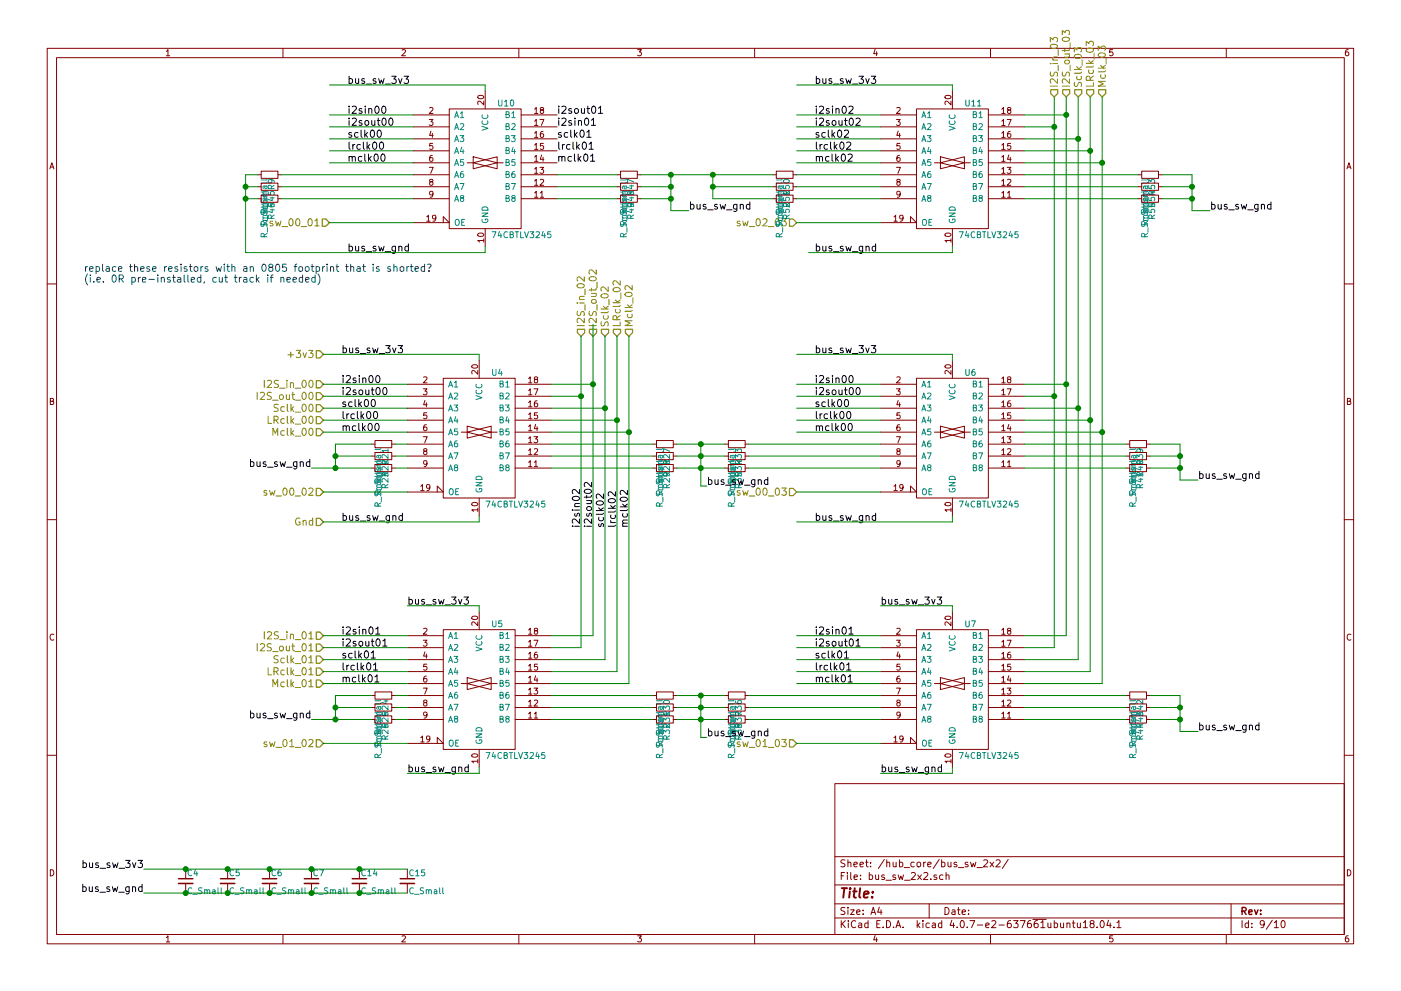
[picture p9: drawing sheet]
EESchema Schematic File Version 2
LIBS:power
LIBS:device
LIBS:switches
LIBS:relays
LIBS:motors
LIBS:transistors
LIBS:conn
LIBS:linear
LIBS:regul
LIBS:74xx
LIBS:cmos4000
LIBS:adc-dac
LIBS:memory
LIBS:xilinx
LIBS:microcontrollers
LIBS:dsp
LIBS:microchip
LIBS:analog_switches
LIBS:motorola
LIBS:texas
LIBS:intel
LIBS:audio
LIBS:interface
LIBS:digital-audio
LIBS:philips
LIBS:display
LIBS:cypress
LIBS:siliconi
LIBS:opto
LIBS:atmel
LIBS:contrib
LIBS:valves
LIBS:74cbtlv3245
LIBS:abb
LIBS:tca9546a
LIBS:flexibleaudiohub-cache
EELAYER 25 0
EELAYER END
$Descr A4 11693 8268
encoding utf-8
Sheet 9 10
Title ""
Date ""
Rev ""
Comp ""
Comment1 ""
Comment2 ""
Comment3 ""
Comment4 ""
$EndDescr
Text HLabel 2700 3200 0    60   Input ~ 0
I2S_in_00
Text HLabel 2700 3300 0    60   Input ~ 0
I2S_out_00
Text HLabel 2700 3400 0    60   Input ~ 0
Sclk_00
Text HLabel 2700 3500 0    60   Input ~ 0
LRclk_00
Text HLabel 2700 3600 0    60   Input ~ 0
Mclk_00
Text HLabel 2700 5300 0    60   Input ~ 0
I2S_in_01
Text HLabel 2700 5400 0    60   Input ~ 0
I2S_out_01
Text HLabel 2700 5500 0    60   Input ~ 0
Sclk_01
Text HLabel 2700 5600 0    60   Input ~ 0
LRclk_01
Text HLabel 2700 5700 0    60   Input ~ 0
Mclk_01
Text HLabel 4850 2800 1    60   Input ~ 0
I2S_in_02
Text HLabel 4950 2800 1    60   Input ~ 0
I2S_out_02
Text HLabel 5050 2800 1    60   Input ~ 0
Sclk_02
Text HLabel 5150 2800 1    60   Input ~ 0
LRclk_02
Text HLabel 5250 2800 1    60   Input ~ 0
Mclk_02
Text HLabel 8800 800  1    60   Input ~ 0
I2S_in_03
Text HLabel 8900 800  1    60   Input ~ 0
I2S_out_03
Text HLabel 9000 800  1    60   Input ~ 0
Sclk_03
Text HLabel 9100 800  1    60   Input ~ 0
LRclk_03
Text HLabel 9200 800  1    60   Input ~ 0
Mclk_03
$Comp
L 74CBTLV3245 U4
U 1 1
P 4000 3700
F 0 "U4" H 4100 4300 50  0000 L CNN
F 1 "74CBTLV3245" H 4050 3200 50  0000 L CNN
F 2 "Housings_SSOP:TSSOP-20_4.4x6.5mm_Pitch0.65mm" H 4000 3700 50  0001 C CNN
F 3 "" H 4000 3700 50  0001 C CNN
	1    4000 3700
	1    0    0    -1  
$EndComp
$Comp
L 74CBTLV3245 U5
U 1 1
P 4000 5800
F 0 "U5" H 4100 6400 50  0000 L CNN
F 1 "74CBTLV3245" H 4050 5300 50  0000 L CNN
F 2 "Housings_SSOP:TSSOP-20_4.4x6.5mm_Pitch0.65mm" H 4000 5800 50  0001 C CNN
F 3 "" H 4000 5800 50  0001 C CNN
	1    4000 5800
	1    0    0    -1  
$EndComp
Text Label 2850 3600 0    60   ~ 0
mclk00
Text Label 2850 3500 0    60   ~ 0
lrclk00
Text Label 2850 3200 0    60   ~ 0
i2sin00
Text Label 2850 3300 0    60   ~ 0
i2sout00
Text Label 2850 5700 0    60   ~ 0
mclk01
Text Label 2850 5500 0    60   ~ 0
sclk01
Text Label 2850 5600 0    60   ~ 0
lrclk01
Text Label 2850 5300 0    60   ~ 0
i2sin01
Text Label 2850 5400 0    60   ~ 0
i2sout01
Text HLabel 2700 2950 0    60   Input ~ 0
+3v3
Text HLabel 2700 4350 0    60   Input ~ 0
Gnd
Text Label 2850 2950 0    60   ~ 0
bus_sw_3v3
Text Label 2850 4350 0    60   ~ 0
bus_sw_gnd
Text Label 3400 6450 0    60   ~ 0
bus_sw_gnd
Text Label 3400 5050 0    60   ~ 0
bus_sw_3v3
$Comp
L C_Small C4
U 1 1
P 1550 7350
F 0 "C4" H 1560 7420 50  0000 L CNN
F 1 "C_Small" H 1560 7270 50  0000 L CNN
F 2 "Capacitors_SMD:C_0805_HandSoldering" H 1550 7350 50  0001 C CNN
F 3 "" H 1550 7350 50  0001 C CNN
	1    1550 7350
	1    0    0    -1  
$EndComp
$Comp
L C_Small C5
U 1 1
P 1900 7350
F 0 "C5" H 1910 7420 50  0000 L CNN
F 1 "C_Small" H 1910 7270 50  0000 L CNN
F 2 "Capacitors_SMD:C_0805_HandSoldering" H 1900 7350 50  0001 C CNN
F 3 "" H 1900 7350 50  0001 C CNN
	1    1900 7350
	1    0    0    -1  
$EndComp
$Comp
L C_Small C6
U 1 1
P 2250 7350
F 0 "C6" H 2260 7420 50  0000 L CNN
F 1 "C_Small" H 2260 7270 50  0000 L CNN
F 2 "Capacitors_SMD:C_0805_HandSoldering" H 2250 7350 50  0001 C CNN
F 3 "" H 2250 7350 50  0001 C CNN
	1    2250 7350
	1    0    0    -1  
$EndComp
$Comp
L C_Small C7
U 1 1
P 2600 7350
F 0 "C7" H 2610 7420 50  0000 L CNN
F 1 "C_Small" H 2610 7270 50  0000 L CNN
F 2 "Capacitors_SMD:C_0805_HandSoldering" H 2600 7350 50  0001 C CNN
F 3 "" H 2600 7350 50  0001 C CNN
	1    2600 7350
	1    0    0    -1  
$EndComp
Text Label 1200 7250 2    60   ~ 0
bus_sw_3v3
Text Label 1200 7450 2    60   ~ 0
bus_sw_gnd
$Comp
L 74CBTLV3245 U6
U 1 1
P 7950 3700
F 0 "U6" H 8050 4300 50  0000 L CNN
F 1 "74CBTLV3245" H 8000 3200 50  0000 L CNN
F 2 "Housings_SSOP:TSSOP-20_4.4x6.5mm_Pitch0.65mm" H 7950 3700 50  0001 C CNN
F 3 "" H 7950 3700 50  0001 C CNN
	1    7950 3700
	1    0    0    -1  
$EndComp
$Comp
L 74CBTLV3245 U7
U 1 1
P 7950 5800
F 0 "U7" H 8050 6400 50  0000 L CNN
F 1 "74CBTLV3245" H 8000 5300 50  0000 L CNN
F 2 "Housings_SSOP:TSSOP-20_4.4x6.5mm_Pitch0.65mm" H 7950 5800 50  0001 C CNN
F 3 "" H 7950 5800 50  0001 C CNN
	1    7950 5800
	1    0    0    -1  
$EndComp
Text Label 6800 3600 0    60   ~ 0
mclk00
Text Label 6800 3400 0    60   ~ 0
sclk00
Text Label 6800 3500 0    60   ~ 0
lrclk00
Text Label 6800 3200 0    60   ~ 0
i2sin00
Text Label 6800 3300 0    60   ~ 0
i2sout00
Text Label 6800 5700 0    60   ~ 0
mclk01
Text Label 6800 5500 0    60   ~ 0
sclk01
Text Label 6800 5600 0    60   ~ 0
lrclk01
Text Label 6800 5300 0    60   ~ 0
i2sin01
Text Label 6800 5400 0    60   ~ 0
i2sout01
Text Label 6800 2950 0    60   ~ 0
bus_sw_3v3
Text Label 6800 4350 0    60   ~ 0
bus_sw_gnd
Text Label 7350 6450 0    60   ~ 0
bus_sw_gnd
Text Label 7350 5050 0    60   ~ 0
bus_sw_3v3
Text HLabel 2700 4100 0    60   Input ~ 0
sw_00_02
Text HLabel 2700 6200 0    60   Input ~ 0
sw_01_02
Text HLabel 6650 4100 0    60   Input ~ 0
sw_00_03
Text HLabel 6650 6200 0    60   Input ~ 0
sw_01_03
$Comp
L R_Small R21
U 1 1
P 3200 3700
F 0 "R21" H 3230 3720 50  0000 L CNN
F 1 "R_Small" H 3230 3660 50  0000 L CNN
F 2 "Resistors_SMD:R_0805_HandSoldering" H 3200 3700 50  0001 C CNN
F 3 "" H 3200 3700 50  0001 C CNN
	1    3200 3700
	0    1    1    0   
$EndComp
$Comp
L R_Small R22
U 1 1
P 3200 3800
F 0 "R22" H 3230 3820 50  0000 L CNN
F 1 "R_Small" H 3230 3760 50  0000 L CNN
F 2 "Resistors_SMD:R_0805_HandSoldering" H 3200 3800 50  0001 C CNN
F 3 "" H 3200 3800 50  0001 C CNN
	1    3200 3800
	0    1    1    0   
$EndComp
$Comp
L R_Small R23
U 1 1
P 3200 3900
F 0 "R23" H 3230 3920 50  0000 L CNN
F 1 "R_Small" H 3230 3860 50  0000 L CNN
F 2 "Resistors_SMD:R_0805_HandSoldering" H 3200 3900 50  0001 C CNN
F 3 "" H 3200 3900 50  0001 C CNN
	1    3200 3900
	0    1    1    0   
$EndComp
$Comp
L R_Small R27
U 1 1
P 5550 3700
F 0 "R27" H 5580 3720 50  0000 L CNN
F 1 "R_Small" H 5580 3660 50  0000 L CNN
F 2 "Resistors_SMD:R_0805_HandSoldering" H 5550 3700 50  0001 C CNN
F 3 "" H 5550 3700 50  0001 C CNN
	1    5550 3700
	0    1    1    0   
$EndComp
$Comp
L R_Small R28
U 1 1
P 5550 3800
F 0 "R28" H 5580 3820 50  0000 L CNN
F 1 "R_Small" H 5580 3760 50  0000 L CNN
F 2 "Resistors_SMD:R_0805_HandSoldering" H 5550 3800 50  0001 C CNN
F 3 "" H 5550 3800 50  0001 C CNN
	1    5550 3800
	0    1    1    0   
$EndComp
$Comp
L R_Small R29
U 1 1
P 5550 3900
F 0 "R29" H 5580 3920 50  0000 L CNN
F 1 "R_Small" H 5580 3860 50  0000 L CNN
F 2 "Resistors_SMD:R_0805_HandSoldering" H 5550 3900 50  0001 C CNN
F 3 "" H 5550 3900 50  0001 C CNN
	1    5550 3900
	0    1    1    0   
$EndComp
$Comp
L R_Small R33
U 1 1
P 6150 3700
F 0 "R33" H 6180 3720 50  0000 L CNN
F 1 "R_Small" H 6180 3660 50  0000 L CNN
F 2 "Resistors_SMD:R_0805_HandSoldering" H 6150 3700 50  0001 C CNN
F 3 "" H 6150 3700 50  0001 C CNN
	1    6150 3700
	0    1    1    0   
$EndComp
$Comp
L R_Small R34
U 1 1
P 6150 3800
F 0 "R34" H 6180 3820 50  0000 L CNN
F 1 "R_Small" H 6180 3760 50  0000 L CNN
F 2 "Resistors_SMD:R_0805_HandSoldering" H 6150 3800 50  0001 C CNN
F 3 "" H 6150 3800 50  0001 C CNN
	1    6150 3800
	0    1    1    0   
$EndComp
$Comp
L R_Small R35
U 1 1
P 6150 3900
F 0 "R35" H 6180 3920 50  0000 L CNN
F 1 "R_Small" H 6180 3860 50  0000 L CNN
F 2 "Resistors_SMD:R_0805_HandSoldering" H 6150 3900 50  0001 C CNN
F 3 "" H 6150 3900 50  0001 C CNN
	1    6150 3900
	0    1    1    0   
$EndComp
Text Label 5900 4050 0    60   ~ 0
bus_sw_gnd
$Comp
L R_Small R30
U 1 1
P 5550 5800
F 0 "R30" H 5580 5820 50  0000 L CNN
F 1 "R_Small" H 5580 5760 50  0000 L CNN
F 2 "Resistors_SMD:R_0805_HandSoldering" H 5550 5800 50  0001 C CNN
F 3 "" H 5550 5800 50  0001 C CNN
	1    5550 5800
	0    1    1    0   
$EndComp
$Comp
L R_Small R31
U 1 1
P 5550 5900
F 0 "R31" H 5580 5920 50  0000 L CNN
F 1 "R_Small" H 5580 5860 50  0000 L CNN
F 2 "Resistors_SMD:R_0805_HandSoldering" H 5550 5900 50  0001 C CNN
F 3 "" H 5550 5900 50  0001 C CNN
	1    5550 5900
	0    1    1    0   
$EndComp
$Comp
L R_Small R32
U 1 1
P 5550 6000
F 0 "R32" H 5580 6020 50  0000 L CNN
F 1 "R_Small" H 5580 5960 50  0000 L CNN
F 2 "Resistors_SMD:R_0805_HandSoldering" H 5550 6000 50  0001 C CNN
F 3 "" H 5550 6000 50  0001 C CNN
	1    5550 6000
	0    1    1    0   
$EndComp
$Comp
L R_Small R36
U 1 1
P 6150 5800
F 0 "R36" H 6180 5820 50  0000 L CNN
F 1 "R_Small" H 6180 5760 50  0000 L CNN
F 2 "Resistors_SMD:R_0805_HandSoldering" H 6150 5800 50  0001 C CNN
F 3 "" H 6150 5800 50  0001 C CNN
	1    6150 5800
	0    1    1    0   
$EndComp
$Comp
L R_Small R37
U 1 1
P 6150 5900
F 0 "R37" H 6180 5920 50  0000 L CNN
F 1 "R_Small" H 6180 5860 50  0000 L CNN
F 2 "Resistors_SMD:R_0805_HandSoldering" H 6150 5900 50  0001 C CNN
F 3 "" H 6150 5900 50  0001 C CNN
	1    6150 5900
	0    1    1    0   
$EndComp
$Comp
L R_Small R38
U 1 1
P 6150 6000
F 0 "R38" H 6180 6020 50  0000 L CNN
F 1 "R_Small" H 6180 5960 50  0000 L CNN
F 2 "Resistors_SMD:R_0805_HandSoldering" H 6150 6000 50  0001 C CNN
F 3 "" H 6150 6000 50  0001 C CNN
	1    6150 6000
	0    1    1    0   
$EndComp
Text Label 5900 6150 0    60   ~ 0
bus_sw_gnd
$Comp
L R_Small R42
U 1 1
P 9500 5800
F 0 "R42" H 9530 5820 50  0000 L CNN
F 1 "R_Small" H 9530 5760 50  0000 L CNN
F 2 "Resistors_SMD:R_0805_HandSoldering" H 9500 5800 50  0001 C CNN
F 3 "" H 9500 5800 50  0001 C CNN
	1    9500 5800
	0    1    1    0   
$EndComp
$Comp
L R_Small R43
U 1 1
P 9500 5900
F 0 "R43" H 9530 5920 50  0000 L CNN
F 1 "R_Small" H 9530 5860 50  0000 L CNN
F 2 "Resistors_SMD:R_0805_HandSoldering" H 9500 5900 50  0001 C CNN
F 3 "" H 9500 5900 50  0001 C CNN
	1    9500 5900
	0    1    1    0   
$EndComp
$Comp
L R_Small R44
U 1 1
P 9500 6000
F 0 "R44" H 9530 6020 50  0000 L CNN
F 1 "R_Small" H 9530 5960 50  0000 L CNN
F 2 "Resistors_SMD:R_0805_HandSoldering" H 9500 6000 50  0001 C CNN
F 3 "" H 9500 6000 50  0001 C CNN
	1    9500 6000
	0    1    1    0   
$EndComp
$Comp
L R_Small R39
U 1 1
P 9500 3700
F 0 "R39" H 9530 3720 50  0000 L CNN
F 1 "R_Small" H 9530 3660 50  0000 L CNN
F 2 "Resistors_SMD:R_0805_HandSoldering" H 9500 3700 50  0001 C CNN
F 3 "" H 9500 3700 50  0001 C CNN
	1    9500 3700
	0    1    1    0   
$EndComp
$Comp
L R_Small R40
U 1 1
P 9500 3800
F 0 "R40" H 9530 3820 50  0000 L CNN
F 1 "R_Small" H 9530 3760 50  0000 L CNN
F 2 "Resistors_SMD:R_0805_HandSoldering" H 9500 3800 50  0001 C CNN
F 3 "" H 9500 3800 50  0001 C CNN
	1    9500 3800
	0    1    1    0   
$EndComp
$Comp
L R_Small R41
U 1 1
P 9500 3900
F 0 "R41" H 9530 3920 50  0000 L CNN
F 1 "R_Small" H 9530 3860 50  0000 L CNN
F 2 "Resistors_SMD:R_0805_HandSoldering" H 9500 3900 50  0001 C CNN
F 3 "" H 9500 3900 50  0001 C CNN
	1    9500 3900
	0    1    1    0   
$EndComp
Text Label 10000 4000 0    60   ~ 0
bus_sw_gnd
Text Label 10000 6100 0    60   ~ 0
bus_sw_gnd
Text Label 2600 3900 2    60   ~ 0
bus_sw_gnd
$Comp
L R_Small R24
U 1 1
P 3200 5800
F 0 "R24" H 3230 5820 50  0000 L CNN
F 1 "R_Small" H 3230 5760 50  0000 L CNN
F 2 "Resistors_SMD:R_0805_HandSoldering" H 3200 5800 50  0001 C CNN
F 3 "" H 3200 5800 50  0001 C CNN
	1    3200 5800
	0    1    1    0   
$EndComp
$Comp
L R_Small R25
U 1 1
P 3200 5900
F 0 "R25" H 3230 5920 50  0000 L CNN
F 1 "R_Small" H 3230 5860 50  0000 L CNN
F 2 "Resistors_SMD:R_0805_HandSoldering" H 3200 5900 50  0001 C CNN
F 3 "" H 3200 5900 50  0001 C CNN
	1    3200 5900
	0    1    1    0   
$EndComp
$Comp
L R_Small R26
U 1 1
P 3200 6000
F 0 "R26" H 3230 6020 50  0000 L CNN
F 1 "R_Small" H 3230 5960 50  0000 L CNN
F 2 "Resistors_SMD:R_0805_HandSoldering" H 3200 6000 50  0001 C CNN
F 3 "" H 3200 6000 50  0001 C CNN
	1    3200 6000
	0    1    1    0   
$EndComp
Text Label 2600 6000 2    60   ~ 0
bus_sw_gnd
$Comp
L 74CBTLV3245 U10
U 1 1
P 4050 1450
F 0 "U10" H 4150 2050 50  0000 L CNN
F 1 "74CBTLV3245" H 4100 950 50  0000 L CNN
F 2 "Housings_SSOP:TSSOP-20_4.4x6.5mm_Pitch0.65mm" H 4050 1450 50  0001 C CNN
F 3 "" H 4050 1450 50  0001 C CNN
	1    4050 1450
	1    0    0    -1  
$EndComp
Text Label 2900 1350 0    60   ~ 0
mclk00
Text Label 2900 1150 0    60   ~ 0
sclk00
Text Label 2900 1250 0    60   ~ 0
lrclk00
Text Label 2900 950  0    60   ~ 0
i2sin00
Text Label 2900 1050 0    60   ~ 0
i2sout00
Text Label 2900 700  0    60   ~ 0
bus_sw_3v3
Text Label 2900 2100 0    60   ~ 0
bus_sw_gnd
Text HLabel 2750 1850 0    60   Input ~ 0
sw_00_01
$Comp
L R_Small R9
U 1 1
P 2250 1450
F 0 "R9" H 2280 1470 50  0000 L CNN
F 1 "R_Small" H 2280 1410 50  0000 L CNN
F 2 "Resistors_SMD:R_0805_HandSoldering" H 2250 1450 50  0001 C CNN
F 3 "" H 2250 1450 50  0001 C CNN
	1    2250 1450
	0    1    1    0   
$EndComp
$Comp
L R_Small R45
U 1 1
P 2250 1550
F 0 "R45" H 2280 1570 50  0000 L CNN
F 1 "R_Small" H 2280 1510 50  0000 L CNN
F 2 "Resistors_SMD:R_0805_HandSoldering" H 2250 1550 50  0001 C CNN
F 3 "" H 2250 1550 50  0001 C CNN
	1    2250 1550
	0    1    1    0   
$EndComp
$Comp
L R_Small R46
U 1 1
P 2250 1650
F 0 "R46" H 2280 1670 50  0000 L CNN
F 1 "R_Small" H 2280 1610 50  0000 L CNN
F 2 "Resistors_SMD:R_0805_HandSoldering" H 2250 1650 50  0001 C CNN
F 3 "" H 2250 1650 50  0001 C CNN
	1    2250 1650
	0    1    1    0   
$EndComp
Text Label 4650 1350 0    60   ~ 0
mclk01
Text Label 4650 1150 0    60   ~ 0
sclk01
Text Label 4650 1250 0    60   ~ 0
lrclk01
Text Label 4650 950  0    60   ~ 0
i2sout01
Text Label 4650 1050 0    60   ~ 0
i2sin01
$Comp
L R_Small R47
U 1 1
P 5250 1450
F 0 "R47" H 5280 1470 50  0000 L CNN
F 1 "R_Small" H 5280 1410 50  0000 L CNN
F 2 "Resistors_SMD:R_0805_HandSoldering" H 5250 1450 50  0001 C CNN
F 3 "" H 5250 1450 50  0001 C CNN
	1    5250 1450
	0    1    1    0   
$EndComp
$Comp
L R_Small R48
U 1 1
P 5250 1550
F 0 "R48" H 5280 1570 50  0000 L CNN
F 1 "R_Small" H 5280 1510 50  0000 L CNN
F 2 "Resistors_SMD:R_0805_HandSoldering" H 5250 1550 50  0001 C CNN
F 3 "" H 5250 1550 50  0001 C CNN
	1    5250 1550
	0    1    1    0   
$EndComp
$Comp
L R_Small R49
U 1 1
P 5250 1650
F 0 "R49" H 5280 1670 50  0000 L CNN
F 1 "R_Small" H 5280 1610 50  0000 L CNN
F 2 "Resistors_SMD:R_0805_HandSoldering" H 5250 1650 50  0001 C CNN
F 3 "" H 5250 1650 50  0001 C CNN
	1    5250 1650
	0    1    1    0   
$EndComp
Text Label 5750 1750 0    60   ~ 0
bus_sw_gnd
$Comp
L C_Small C14
U 1 1
P 3000 7350
F 0 "C14" H 3010 7420 50  0000 L CNN
F 1 "C_Small" H 3010 7270 50  0000 L CNN
F 2 "Capacitors_SMD:C_0805_HandSoldering" H 3000 7350 50  0001 C CNN
F 3 "" H 3000 7350 50  0001 C CNN
	1    3000 7350
	1    0    0    -1  
$EndComp
$Comp
L 74CBTLV3245 U11
U 1 1
P 7950 1450
F 0 "U11" H 8050 2050 50  0000 L CNN
F 1 "74CBTLV3245" H 8000 950 50  0000 L CNN
F 2 "Housings_SSOP:TSSOP-20_4.4x6.5mm_Pitch0.65mm" H 7950 1450 50  0001 C CNN
F 3 "" H 7950 1450 50  0001 C CNN
	1    7950 1450
	1    0    0    -1  
$EndComp
Text Label 6800 1350 0    60   ~ 0
mclk02
Text Label 6800 1150 0    60   ~ 0
sclk02
Text Label 6800 1250 0    60   ~ 0
lrclk02
Text Label 6800 950  0    60   ~ 0
i2sin02
Text Label 6800 1050 0    60   ~ 0
i2sout02
Text Label 6800 700  0    60   ~ 0
bus_sw_3v3
Text Label 6800 2100 0    60   ~ 0
bus_sw_gnd
Text HLabel 6650 1850 0    60   Input ~ 0
sw_02_03
$Comp
L R_Small R50
U 1 1
P 6550 1450
F 0 "R50" H 6580 1470 50  0000 L CNN
F 1 "R_Small" H 6580 1410 50  0000 L CNN
F 2 "Resistors_SMD:R_0805_HandSoldering" H 6550 1450 50  0001 C CNN
F 3 "" H 6550 1450 50  0001 C CNN
	1    6550 1450
	0    1    1    0   
$EndComp
$Comp
L R_Small R51
U 1 1
P 6550 1550
F 0 "R51" H 6580 1570 50  0000 L CNN
F 1 "R_Small" H 6580 1510 50  0000 L CNN
F 2 "Resistors_SMD:R_0805_HandSoldering" H 6550 1550 50  0001 C CNN
F 3 "" H 6550 1550 50  0001 C CNN
	1    6550 1550
	0    1    1    0   
$EndComp
$Comp
L R_Small R52
U 1 1
P 6550 1650
F 0 "R52" H 6580 1670 50  0000 L CNN
F 1 "R_Small" H 6580 1610 50  0000 L CNN
F 2 "Resistors_SMD:R_0805_HandSoldering" H 6550 1650 50  0001 C CNN
F 3 "" H 6550 1650 50  0001 C CNN
	1    6550 1650
	0    1    1    0   
$EndComp
$Comp
L R_Small R53
U 1 1
P 9600 1450
F 0 "R53" H 9630 1470 50  0000 L CNN
F 1 "R_Small" H 9630 1410 50  0000 L CNN
F 2 "Resistors_SMD:R_0805_HandSoldering" H 9600 1450 50  0001 C CNN
F 3 "" H 9600 1450 50  0001 C CNN
	1    9600 1450
	0    1    1    0   
$EndComp
$Comp
L R_Small R54
U 1 1
P 9600 1550
F 0 "R54" H 9630 1570 50  0000 L CNN
F 1 "R_Small" H 9630 1510 50  0000 L CNN
F 2 "Resistors_SMD:R_0805_HandSoldering" H 9600 1550 50  0001 C CNN
F 3 "" H 9600 1550 50  0001 C CNN
	1    9600 1550
	0    1    1    0   
$EndComp
$Comp
L R_Small R55
U 1 1
P 9600 1650
F 0 "R55" H 9630 1670 50  0000 L CNN
F 1 "R_Small" H 9630 1610 50  0000 L CNN
F 2 "Resistors_SMD:R_0805_HandSoldering" H 9600 1650 50  0001 C CNN
F 3 "" H 9600 1650 50  0001 C CNN
	1    9600 1650
	0    1    1    0   
$EndComp
Text Label 10100 1750 0    60   ~ 0
bus_sw_gnd
$Comp
L C_Small C15
U 1 1
P 3400 7350
F 0 "C15" H 3410 7420 50  0000 L CNN
F 1 "C_Small" H 3410 7270 50  0000 L CNN
F 2 "Capacitors_SMD:C_0805_HandSoldering" H 3400 7350 50  0001 C CNN
F 3 "" H 3400 7350 50  0001 C CNN
	1    3400 7350
	1    0    0    -1  
$EndComp
Text Label 2850 3400 0    60   ~ 0
sclk00
Wire Wire Line
	2700 3600 3400 3600
Wire Wire Line
	2700 3400 3400 3400
Wire Wire Line
	2700 3500 3400 3500
Wire Wire Line
	2700 3200 3400 3200
Wire Wire Line
	2700 3300 3400 3300
Wire Wire Line
	2700 5700 3400 5700
Wire Wire Line
	3400 5500 2700 5500
Wire Wire Line
	2700 5600 3400 5600
Wire Wire Line
	3400 5300 2700 5300
Wire Wire Line
	2700 5400 3400 5400
Wire Wire Line
	4850 2800 4850 5400
Wire Wire Line
	4950 2700 4950 5300
Wire Wire Line
	5050 2800 5050 5500
Wire Wire Line
	5050 3400 4600 3400
Wire Wire Line
	5050 5500 4600 5500
Connection ~ 5050 3400
Wire Wire Line
	2700 2950 4000 2950
Wire Wire Line
	4000 2950 4000 3000
Wire Wire Line
	2700 4350 4000 4350
Wire Wire Line
	4000 4350 4000 4300
Wire Wire Line
	4000 5100 4000 5050
Wire Wire Line
	4000 5050 3400 5050
Wire Wire Line
	4000 6400 4000 6450
Wire Wire Line
	4000 6450 3400 6450
Wire Wire Line
	1200 7250 3400 7250
Connection ~ 2250 7250
Connection ~ 1900 7250
Connection ~ 1550 7250
Wire Wire Line
	1200 7450 3400 7450
Connection ~ 2250 7450
Connection ~ 1900 7450
Connection ~ 1550 7450
Wire Wire Line
	6650 3600 7350 3600
Wire Wire Line
	6650 3400 7350 3400
Wire Wire Line
	6650 3500 7350 3500
Wire Wire Line
	6650 3200 7350 3200
Wire Wire Line
	6650 3300 7350 3300
Wire Wire Line
	6650 5700 7350 5700
Wire Wire Line
	7350 5500 6650 5500
Wire Wire Line
	6650 5600 7350 5600
Wire Wire Line
	7350 5300 6650 5300
Wire Wire Line
	6650 5400 7350 5400
Wire Wire Line
	8800 800  8800 5400
Wire Wire Line
	8900 800  8900 5300
Wire Wire Line
	9000 800  9000 5500
Wire Wire Line
	9000 3400 8550 3400
Wire Wire Line
	9100 800  9100 5600
Wire Wire Line
	9000 5500 8550 5500
Connection ~ 9000 3400
Wire Wire Line
	6650 2950 7950 2950
Wire Wire Line
	7950 2950 7950 3000
Wire Wire Line
	6650 4350 7950 4350
Wire Wire Line
	7950 4350 7950 4300
Wire Wire Line
	7950 5100 7950 5050
Wire Wire Line
	7950 5050 7350 5050
Wire Wire Line
	7950 6400 7950 6450
Wire Wire Line
	7950 6450 7350 6450
Wire Wire Line
	3400 4100 2700 4100
Wire Wire Line
	3400 6200 2700 6200
Wire Wire Line
	7350 4100 6650 4100
Wire Wire Line
	6650 6200 7350 6200
Wire Wire Line
	3400 3700 3300 3700
Wire Wire Line
	3400 3800 3300 3800
Wire Wire Line
	3400 3900 3300 3900
Wire Wire Line
	3100 3700 2800 3700
Wire Wire Line
	3100 3800 2800 3800
Wire Wire Line
	2600 3900 3100 3900
Wire Wire Line
	4600 3700 5450 3700
Wire Wire Line
	5450 3800 4600 3800
Wire Wire Line
	4600 3900 5450 3900
Wire Wire Line
	6250 3700 7350 3700
Wire Wire Line
	7350 3800 6250 3800
Wire Wire Line
	6250 3900 7350 3900
Wire Wire Line
	5650 3700 6050 3700
Wire Wire Line
	5650 3800 6050 3800
Wire Wire Line
	5650 3900 6050 3900
Wire Wire Line
	5850 3700 5850 4050
Connection ~ 5850 3800
Connection ~ 5850 3700
Connection ~ 5850 3900
Wire Wire Line
	5850 4050 5900 4050
Wire Wire Line
	4600 5800 5450 5800
Wire Wire Line
	5450 5900 4600 5900
Wire Wire Line
	4600 6000 5450 6000
Wire Wire Line
	6250 5800 7350 5800
Wire Wire Line
	7350 5900 6250 5900
Wire Wire Line
	6250 6000 7350 6000
Wire Wire Line
	5650 5800 6050 5800
Wire Wire Line
	5650 5900 6050 5900
Wire Wire Line
	5650 6000 6050 6000
Wire Wire Line
	5850 5800 5850 6150
Connection ~ 5850 5900
Connection ~ 5850 5800
Connection ~ 5850 6000
Wire Wire Line
	5850 6150 5900 6150
Wire Wire Line
	8550 5800 9400 5800
Wire Wire Line
	9400 5900 8550 5900
Wire Wire Line
	8550 6000 9400 6000
Wire Wire Line
	8550 3700 9400 3700
Wire Wire Line
	9400 3800 8550 3800
Wire Wire Line
	8550 3900 9400 3900
Wire Wire Line
	9600 3700 9850 3700
Wire Wire Line
	9850 3700 9850 4000
Wire Wire Line
	9850 3800 9600 3800
Wire Wire Line
	9850 3900 9600 3900
Connection ~ 9850 3800
Wire Wire Line
	9850 4000 10000 4000
Connection ~ 9850 3900
Wire Wire Line
	9850 5800 9600 5800
Wire Wire Line
	9600 5900 9850 5900
Wire Wire Line
	9850 5800 9850 6100
Wire Wire Line
	9850 6000 9600 6000
Connection ~ 9850 5900
Wire Wire Line
	9850 6100 10000 6100
Connection ~ 9850 6000
Wire Wire Line
	2800 3700 2800 3900
Connection ~ 2800 3800
Connection ~ 2800 3900
Wire Wire Line
	3100 5800 2800 5800
Wire Wire Line
	3100 5900 2800 5900
Wire Wire Line
	2600 6000 3100 6000
Wire Wire Line
	2800 5800 2800 6000
Connection ~ 2800 5900
Connection ~ 2800 6000
Wire Wire Line
	3400 6000 3300 6000
Wire Wire Line
	3300 5900 3400 5900
Wire Wire Line
	3400 5800 3300 5800
Wire Wire Line
	2750 1350 3450 1350
Wire Wire Line
	2750 1150 3450 1150
Wire Wire Line
	2750 1250 3450 1250
Wire Wire Line
	2750 950  3450 950 
Wire Wire Line
	2750 1050 3450 1050
Wire Wire Line
	2750 700  4050 700 
Wire Wire Line
	4050 700  4050 750 
Wire Wire Line
	2050 2100 4050 2100
Wire Wire Line
	4050 2100 4050 2050
Wire Wire Line
	3450 1850 2750 1850
Wire Wire Line
	2350 1450 3450 1450
Wire Wire Line
	3450 1550 2350 1550
Wire Wire Line
	2350 1650 3450 1650
Wire Wire Line
	2050 1450 2050 2100
Wire Wire Line
	2050 1650 2150 1650
Wire Wire Line
	2150 1450 2050 1450
Connection ~ 2050 1650
Wire Wire Line
	2150 1550 2050 1550
Connection ~ 2050 1550
Wire Wire Line
	5350 1450 6450 1450
Wire Wire Line
	5600 1450 5600 1750
Wire Wire Line
	5600 1550 5350 1550
Wire Wire Line
	5600 1650 5350 1650
Connection ~ 5600 1550
Wire Wire Line
	5600 1750 5750 1750
Connection ~ 5600 1650
Wire Wire Line
	4650 1450 5150 1450
Wire Wire Line
	5150 1550 4650 1550
Wire Wire Line
	4650 1650 5150 1650
Connection ~ 2600 7250
Connection ~ 2600 7450
Wire Wire Line
	5250 2800 5250 5700
Wire Wire Line
	9200 800  9200 5700
Wire Wire Line
	6650 1350 7350 1350
Wire Wire Line
	6650 1150 7350 1150
Wire Wire Line
	6650 1250 7350 1250
Wire Wire Line
	6650 950  7350 950 
Wire Wire Line
	6650 1050 7350 1050
Wire Wire Line
	6650 700  7950 700 
Wire Wire Line
	7950 700  7950 750 
Wire Wire Line
	6750 2100 7950 2100
Wire Wire Line
	7950 2100 7950 2050
Wire Wire Line
	7350 1850 6650 1850
Wire Wire Line
	6650 1450 7350 1450
Wire Wire Line
	7350 1550 6650 1550
Wire Wire Line
	6650 1650 7350 1650
Wire Wire Line
	5950 1450 5950 1650
Wire Wire Line
	5950 1550 6450 1550
Connection ~ 5950 1550
Wire Wire Line
	9700 1450 9950 1450
Wire Wire Line
	9950 1450 9950 1750
Wire Wire Line
	9950 1550 9700 1550
Wire Wire Line
	9950 1650 9700 1650
Connection ~ 9950 1550
Wire Wire Line
	9950 1750 10100 1750
Connection ~ 9950 1650
Wire Wire Line
	8550 1450 9500 1450
Wire Wire Line
	8550 1550 9500 1550
Wire Wire Line
	8550 1650 9500 1650
Connection ~ 5600 1450
Connection ~ 5950 1450
Wire Wire Line
	5950 1650 6450 1650
Connection ~ 3000 7250
Connection ~ 3000 7450
Wire Wire Line
	4600 3200 4950 3200
Connection ~ 4950 3200
Wire Wire Line
	4600 3300 4850 3300
Connection ~ 4850 3300
Wire Wire Line
	4600 3500 5150 3500
Connection ~ 5150 3500
Wire Wire Line
	4600 3600 5250 3600
Connection ~ 5250 3600
Wire Wire Line
	5150 5600 4600 5600
Wire Wire Line
	5150 2800 5150 5600
Wire Wire Line
	4850 5400 4600 5400
Wire Wire Line
	4950 5300 4600 5300
Wire Wire Line
	5250 5700 4600 5700
Wire Wire Line
	9100 5600 8550 5600
Wire Wire Line
	9200 5700 8550 5700
Wire Wire Line
	8800 5400 8550 5400
Wire Wire Line
	8900 5300 8550 5300
Wire Wire Line
	8550 3200 8900 3200
Connection ~ 8900 3200
Wire Wire Line
	8550 3300 8800 3300
Connection ~ 8800 3300
Wire Wire Line
	8550 3500 9100 3500
Connection ~ 9100 3500
Wire Wire Line
	8550 3600 9200 3600
Connection ~ 9200 3600
Text Label 4850 4400 1    60   ~ 0
i2sin02
Text Label 4950 4400 1    60   ~ 0
i2sout02
Text Label 5050 4400 1    60   ~ 0
sclk02
Text Label 5150 4400 1    60   ~ 0
lrclk02
Text Label 5250 4400 1    60   ~ 0
mclk02
Wire Wire Line
	8550 950  8900 950 
Connection ~ 8900 950 
Wire Wire Line
	8550 1050 8800 1050
Connection ~ 8800 1050
Wire Wire Line
	8550 1150 9000 1150
Connection ~ 9000 1150
Wire Wire Line
	8550 1250 9100 1250
Connection ~ 9100 1250
Wire Wire Line
	8550 1350 9200 1350
Connection ~ 9200 1350
Text Notes 700  2350 0    60   ~ 0
replace these resistors with an 0805 footprint that is shorted?\n(i.e. 0R pre-installed, cut track if needed)
$EndSCHEMATC
